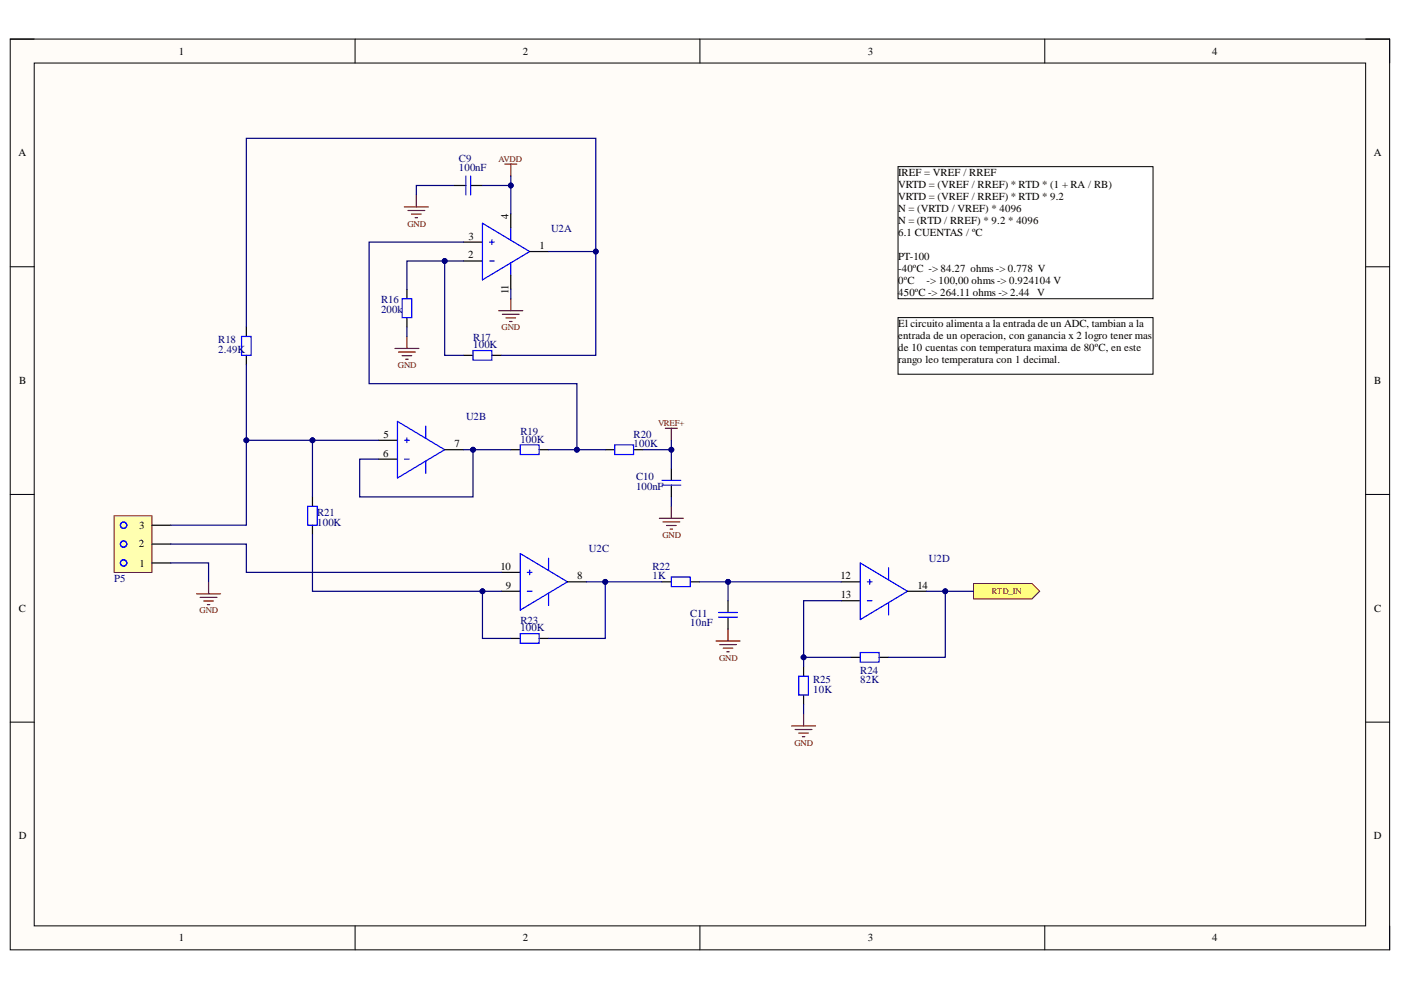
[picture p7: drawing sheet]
<svg xmlns="http://www.w3.org/2000/svg" width="297mm" height="210mm" viewBox="0 0 297 210" stroke-linecap="round" stroke-linejoin="round" font-family="sans-serif">
<path d="M2.2 8.3h292.4v193.1h-292.4z" fill-rule="evenodd" fill="#fffcf8"/>
<path d="M2.2 8.3h292.4v193.1h-292.4z" fill="none" stroke="#000" stroke-width=".21"/>
<path d="M7.3 13.4h282.2v182.9h-282.2z" fill-rule="evenodd" fill="#fffcf8"/>
<g fill="none" stroke="#000" stroke-width=".21">
<path d="M2.2 8.3h5.1M7.3 13.4h282.2v182.9h-282.2zM75.3 8.3v5.1M148.4 8.3v5.1M221.5 8.3v5.1M289.5 8.3h5.1v5.1M2.2 56.6h5.1M289.5 56.6h5.1M2.2 104.8h5.1M289.5 104.8h5.1M2.2 153.1h5.1M289.5 153.1h5.1"/>
<path d="M75.3 196.3v5.1M148.4 196.3v5.1M221.5 196.3v5.1M294.6 196.3v5.1"/>
</g>
<g fill="none" stroke="#800000" stroke-width=".25">
<path d="M107 34.8h2.6M108.3 34.8v2.5M85.7 43.9h5.1M86.5 44.6h3.6M87.3 45.4h2M88 46.2h.5M88.3 41.3v2.6M83.7 73.9h5.1M84.5 74.6h3.6M85.3 75.4h2M86 76.2h.5M86.3 71.3v2.6"/>
<path d="M105.8 65.9h5M106.5 66.6h3.6M107.3 67.4h2M108 68.2h.6M108.3 63.3v2.6M139.8 109.9h5.1M140.6 110.7h3.5M141.3 111.4h2.1M142.1 112.2h.5M142.3 107.4v2.5M41.7 125.9h5.1M42.4 126.7h3.6"/>
<path d="M43.2 127.4h2M44 128.2h.5M44.2 123.4v2.5M151.8 135.9h5.1M152.6 136.7h3.5M153.3 137.4h2.1M154.1 138.2h.5M154.4 133.4v2.5M167.8 153.9h5.1M168.6 154.7h3.6M169.4 155.4h2M170.1 156.2h.5"/>
<path d="M170.4 151.4v2.5"/>
</g>
<path d="M206.4 123.7h12.4l1.6 1.7-1.6 1.6h-12.4z" fill-rule="evenodd" fill="#ffff80"/>
<path d="M206.4 123.7h12.4l1.6 1.7-1.6 1.6h-12.4z" fill="none" stroke="#800000" stroke-width=".21"/>
<path d="M190.4 35.3h54.1v28h-54.1z" fill-rule="evenodd" fill="#fff"/>
<path d="M190.4 35.3h54.1v28h-54.1z" fill="none" stroke="#000" stroke-width=".21"/>
<path d="M190.4 67.3h54.1v12h-54.1z" fill-rule="evenodd" fill="#fff"/>
<path d="M190.4 67.3h54.1v12h-54.1z" fill="none" stroke="#000" stroke-width=".21"/>
<path d="M141.1 90.8h2.5M142.3 90.8v2.6" fill="none" stroke="#800000" stroke-width=".25"/>
<g fill="none" stroke="#000" stroke-width=".25">
<path d="M96.3 39.3h2.5M99.8 39.3h2.5M52.2 69.3v2M52.2 75.3v2M86.3 61.3v2M86.3 67.3v2M98.3 75.3h2M104.3 75.3h2M108.3 95.3h2M114.3 95.3h2M128.3 95.3h2M134.3 95.3h2"/>
<path d="M142.3 99.4v2.5M66.2 105.4v2M66.2 111.4v2M142.3 102.9v2.5M108.3 135.4h2M114.3 135.4h2M140.3 123.4h2M146.3 123.4h2M154.4 127.4v2.5M154.4 130.9v2.5M180.4 139.4h2M186.4 139.4h2"/>
<path d="M170.4 141.4v2M170.4 147.4v2"/>
</g>
<g fill="none" stroke="#00f" stroke-width=".25">
<path d="M98.8 37.3v4M99.8 37.3v4M51.2 71.3h2v4h-2zM85.3 63.3h2v4h-2zM100.3 74.3h4v2.1h-4zM110.3 94.3h4v2.1h-4zM130.3 94.3h4v2.1h-4zM65.2 107.4h2.1v4h-2.1zM140.3 102.9h4M140.3 101.9h4M110.3 134.3h4v2.1h-4zM142.3 122.3h4v2.1h-4z"/>
<path d="M152.3 130.9h4.1M152.3 129.9h4.1M182.4 138.3h4v2.1h-4zM169.4 143.4h2v4h-2z"/>
</g>
<path d="M24.2 109.4h8v12h-8z" fill-rule="evenodd" fill="#ffffb0"/>
<path d="M24.2 109.4h8v12h-8z" fill="none" stroke="#800000" stroke-width=".21"/>
<g fill="none" stroke="#00f" stroke-width=".25">
<path d="M102.3 47.3l10 6-10 6zM103.8 55.3h1M103.8 51.3h1M104.3 50.8v1M108.3 48.3v2.6M108.3 55.7v2.6M84.3 89.3l10 6-10 6.1zM85.8 97.3h1M85.8 93.4h1M86.3 92.8v1M90.3 90.3v2.6M90.3 97.8v2.6"/>
<path d="M110.3 117.4l10 6-10 6zM116.3 118.4v2.6M182.4 119.4l10 6-10 6zM111.8 125.4h1M111.8 121.4h1M112.3 120.9v1M116.3 125.8v2.6M183.9 127.4h1M183.9 123.4h1M184.4 122.9v1M188.4 120.4v2.6M188.4 127.8v2.6"/>
<circle cx="26.2" cy="111.4" r=".67"/>
<circle cx="26.2" cy="115.4" r=".67"/>
<circle cx="26.2" cy="119.4" r=".67"/>
</g>
<g fill="none" stroke="#000" stroke-width=".25">
<path d="M98.3 51.3h4M98.3 55.3h4M108.3 45.3v3M108.3 58.3v3M112.3 53.3h4M80.3 93.4h4M80.3 97.3h4M94.3 95.3h4M32.2 119.4h4M32.2 115.4h4M32.2 111.4h4M106.3 121.4h4"/>
<path d="M106.3 125.4h4M120.3 123.4h4M178.4 123.4h4M178.4 127.4h4M192.4 125.4h4"/>
</g>
<path d="M80.3 93.4h-28.1v18h-16M36.2 119.4h8v4M36.2 115.4h16v6h54.1M170.4 149.4v2" fill="none" stroke="#000080" stroke-width=".25"/>
<circle cx="52.2" cy="93.4" r=".51" fill="#000080"/>
<circle cx="52.2" cy="93.4" r=".51" fill="none" stroke="#000080" stroke-width=".21"/>
<circle cx="66.2" cy="93.4" r=".51" fill="#000080"/>
<circle cx="66.2" cy="93.4" r=".51" fill="none" stroke="#000080" stroke-width=".21"/>
<path d="M126.3 53.3v-24h-74.1v40" fill="none" stroke="#000080" stroke-width=".25"/>
<circle cx="126.3" cy="53.3" r=".51" fill="#000080"/>
<circle cx="126.3" cy="53.3" r=".51" fill="none" stroke="#000080" stroke-width=".21"/>
<path d="M66.2 113.4v12h40.1" fill="none" stroke="#000080" stroke-width=".25"/>
<circle cx="102.3" cy="125.4" r=".51" fill="#000080"/>
<circle cx="102.3" cy="125.4" r=".51" fill="none" stroke="#000080" stroke-width=".21"/>
<path d="M98.3 95.3h2v10.1h-24v-8.1h4" fill="none" stroke="#000080" stroke-width=".25"/>
<circle cx="100.3" cy="95.3" r=".51" fill="#000080"/>
<circle cx="100.3" cy="95.3" r=".51" fill="none" stroke="#000080" stroke-width=".21"/>
<path d="M98.3 51.3h-20v30h44v14" fill="none" stroke="#000080" stroke-width=".25"/>
<circle cx="122.3" cy="95.3" r=".51" fill="#000080"/>
<circle cx="122.3" cy="95.3" r=".51" fill="none" stroke="#000080" stroke-width=".21"/>
<path d="M98.3 55.3h-12v6" fill="none" stroke="#000080" stroke-width=".25"/>
<circle cx="94.3" cy="55.3" r=".51" fill="#000080"/>
<circle cx="94.3" cy="55.3" r=".51" fill="none" stroke="#000080" stroke-width=".21"/>
<path d="M96.3 39.3h-8v2M94.3 55.3v20h4" fill="none" stroke="#000080" stroke-width=".25"/>
<circle cx="94.3" cy="55.3" r=".51" fill="#000080"/>
<circle cx="94.3" cy="55.3" r=".51" fill="none" stroke="#000080" stroke-width=".21"/>
<path d="M100.3 95.3h8" fill="none" stroke="#000080" stroke-width=".25"/>
<circle cx="100.3" cy="95.3" r=".51" fill="#000080"/>
<circle cx="100.3" cy="95.3" r=".51" fill="none" stroke="#000080" stroke-width=".21"/>
<path d="M102.3 39.3h6v6" fill="none" stroke="#000080" stroke-width=".25"/>
<circle cx="108.3" cy="39.3" r=".51" fill="#000080"/>
<circle cx="108.3" cy="39.3" r=".51" fill="none" stroke="#000080" stroke-width=".21"/>
<path d="M102.3 125.4v10h6" fill="none" stroke="#000080" stroke-width=".25"/>
<circle cx="102.3" cy="125.4" r=".51" fill="#000080"/>
<circle cx="102.3" cy="125.4" r=".51" fill="none" stroke="#000080" stroke-width=".21"/>
<path d="M116.3 53.3h10v22h-20" fill="none" stroke="#000080" stroke-width=".25"/>
<circle cx="126.3" cy="53.3" r=".51" fill="#000080"/>
<circle cx="126.3" cy="53.3" r=".51" fill="none" stroke="#000080" stroke-width=".21"/>
<path d="M128.3 123.4v12h-12" fill="none" stroke="#000080" stroke-width=".25"/>
<circle cx="128.3" cy="123.4" r=".51" fill="#000080"/>
<circle cx="128.3" cy="123.4" r=".51" fill="none" stroke="#000080" stroke-width=".21"/>
<path d="M116.3 95.3h12" fill="none" stroke="#000080" stroke-width=".25"/>
<circle cx="122.3" cy="95.3" r=".51" fill="#000080"/>
<circle cx="122.3" cy="95.3" r=".51" fill="none" stroke="#000080" stroke-width=".21"/>
<path d="M124.3 123.4h16" fill="none" stroke="#000080" stroke-width=".25"/>
<circle cx="128.3" cy="123.4" r=".51" fill="#000080"/>
<circle cx="128.3" cy="123.4" r=".51" fill="none" stroke="#000080" stroke-width=".21"/>
<path d="M136.3 95.3h6v4.1" fill="none" stroke="#000080" stroke-width=".25"/>
<circle cx="142.3" cy="95.3" r=".51" fill="#000080"/>
<circle cx="142.3" cy="95.3" r=".51" fill="none" stroke="#000080" stroke-width=".21"/>
<path d="M148.3 123.4h6.1" fill="none" stroke="#000080" stroke-width=".25"/>
<circle cx="154.4" cy="123.4" r=".51" fill="#000080"/>
<circle cx="154.4" cy="123.4" r=".51" fill="none" stroke="#000080" stroke-width=".21"/>
<path d="M178.4 123.4h-24v4" fill="none" stroke="#000080" stroke-width=".25"/>
<circle cx="154.4" cy="123.4" r=".51" fill="#000080"/>
<circle cx="154.4" cy="123.4" r=".51" fill="none" stroke="#000080" stroke-width=".21"/>
<path d="M180.4 139.4h-10v2" fill="none" stroke="#000080" stroke-width=".25"/>
<circle cx="170.4" cy="139.4" r=".51" fill="#000080"/>
<circle cx="170.4" cy="139.4" r=".51" fill="none" stroke="#000080" stroke-width=".21"/>
<path d="M178.4 127.4h-8v12" fill="none" stroke="#000080" stroke-width=".25"/>
<circle cx="170.4" cy="139.4" r=".51" fill="#000080"/>
<circle cx="170.4" cy="139.4" r=".51" fill="none" stroke="#000080" stroke-width=".21"/>
<path d="M196.4 125.4h4v14h-12" fill="none" stroke="#000080" stroke-width=".25"/>
<circle cx="200.4" cy="125.4" r=".51" fill="#000080"/>
<circle cx="200.4" cy="125.4" r=".51" fill="none" stroke="#000080" stroke-width=".21"/>
<path d="M200.4 125.4h6" fill="none" stroke="#000080" stroke-width=".25"/>
<circle cx="200.4" cy="125.4" r=".51" fill="#000080"/>
<circle cx="200.4" cy="125.4" r=".51" fill="none" stroke="#000080" stroke-width=".21"/>
<path d="M52.2 77.3v16.1" fill="none" stroke="#000080" stroke-width=".25"/>
<circle cx="52.2" cy="93.4" r=".51" fill="#000080"/>
<circle cx="52.2" cy="93.4" r=".51" fill="none" stroke="#000080" stroke-width=".21"/>
<path d="M66.2 93.4v12" fill="none" stroke="#000080" stroke-width=".25"/>
<circle cx="66.2" cy="93.4" r=".51" fill="#000080"/>
<circle cx="66.2" cy="93.4" r=".51" fill="none" stroke="#000080" stroke-width=".21"/>
<path d="M108.3 37.3v2M86.3 69.3v2M108.3 61.3v2" fill="none" stroke="#000080" stroke-width=".25"/>
<circle cx="108.3" cy="39.3" r=".51" fill="#000080"/>
<circle cx="108.3" cy="39.3" r=".51" fill="none" stroke="#000080" stroke-width=".21"/>
<path d="M142.3 93.4v1.9M142.3 105.4v2" fill="none" stroke="#000080" stroke-width=".25"/>
<circle cx="142.3" cy="95.3" r=".51" fill="#000080"/>
<circle cx="142.3" cy="95.3" r=".51" fill="none" stroke="#000080" stroke-width=".21"/>
<g font-size="2.3">
<text x="37.9" y="11.6">1</text>
<text x="110.8" y="11.6">2</text>
<text x="184" y="11.6">3</text>
<text x="257" y="11.6">4</text>
<text x="3.9" y="33.1">A</text>
<text x="291.3" y="33.1">A</text>
<text x="190.4" y="37.4">IREF = VREF / RREF</text>
<text x="190.4" y="39.9">VRTD = (VREF / RREF) * RTD * (1 + RA / RB)</text>
<text x="107.8" y="46.3" transform="rotate(-90 107.8 46.3)">4</text>
<text x="190.4" y="42.4">VRTD = (VREF / RREF) * RTD * 9.2</text>
<text x="190.4" y="45">N = (VRTD / VREF) * 4096</text>
<text x="190.4" y="47.5">N = (RTD / RREF) * 9.2 * 4096</text>
<text x="99.3" y="50.8">3</text>
<text x="114.4" y="52.8">1</text>
<text x="190.4" y="50.1">6.1 CUENTAS / ºC</text>
<text x="99.2" y="54.8">2</text>
<text x="190.4" y="55.1">PT-100</text>
<text x="190.4" y="57.7">-40ºC -&gt; 84.27 ohms -&gt; 0.778 V</text>
<text x="107.8" y="62.4" transform="rotate(-90 107.8 62.4)">11</text>
<text x="190.4" y="60.2">0ºC</text>
<text x="190.4" y="62.7">450ºC -&gt; 264.11 ohms -&gt; 2.44 V</text>
<text x="196.4" y="60.2">-&gt; 100,00 ohms -&gt; 0.924104 V</text>
<text x="190.4" y="69.3">El circuito alimenta a la entrada de un ADC, tambian a la</text>
<text x="190.4" y="71.9">entrada de un operacion, con ganancia x 2 logro tener mas</text>
<text x="190.4" y="74.4">de 10 cuentas con temperatura maxima de 80ºC, en este</text>
<text x="190.4" y="76.9">rango leo temperatura con 1 decimal.</text>
<text x="4.1" y="81.4">B</text>
<text x="291.4" y="81.4">B</text>
<text x="81.3" y="92.8">5</text>
<text x="96.4" y="94.9">7</text>
<text x="81.2" y="96.8">6</text>
<text x="29.5" y="112.1">3</text>
<text x="29.4" y="116.1">2</text>
<text x="29.6" y="120.1">1</text>
<text x="106.1" y="120.8">10</text>
<text x="107.3" y="124.9">9</text>
<text x="122.3" y="122.8">8</text>
<text x="178.2" y="122.8">12</text>
<text x="194.5" y="124.9">14</text>
<text x="4" y="129.7">C</text>
<text x="178.3" y="126.8">13</text>
<text x="291.4" y="129.7">C</text>
<text x="4" y="178">D</text>
<text x="291.3" y="178">D</text>
<text x="37.9" y="199.6">1</text>
<text x="110.8" y="199.6">2</text>
<text x="184" y="199.6">3</text>
<text x="257" y="199.6">4</text>
</g>
<g font-size="2.3" fill="#000080">
<text x="97.3" y="34.3">C9</text>
<text x="97.3" y="36.3">100nF</text>
<text x="116.8" y="49.1">U2A</text>
<text x="80.8" y="64.3">R16</text>
<text x="80.8" y="66.3">200k</text>
<text x="46.3" y="72.8">R18</text>
<text x="46.3" y="74.8">2.49K</text>
<text x="100.3" y="72.3">R17</text>
<text x="100.3" y="73.8">100K</text>
<text x="98.8" y="89.1">U2B</text>
<text x="110.3" y="92.3">R19</text>
<text x="110.3" y="93.8">100K</text>
<text x="134.3" y="92.8">R20</text>
<text x="134.3" y="94.9">100K</text>
<text x="134.9" y="101.8">C10</text>
<text x="134.9" y="103.8">100nF</text>
<text x="67.3" y="109.4">R21</text>
<text x="67.3" y="111.4">100K</text>
<text x="124.9" y="117.1">U2C</text>
<text x="197" y="119.1">U2D</text>
<text x="24.2" y="123.3">P5</text>
<text x="138.3" y="120.8">R22</text>
<text x="138.3" y="122.8">1K</text>
<text x="146.4" y="130.9">C11</text>
<text x="110.3" y="132.3">R23</text>
<text x="110.3" y="133.8">100K</text>
<text x="146.4" y="132.8">10nF</text>
<text x="182.4" y="142.9">R24</text>
<text x="172.4" y="144.8">R25</text>
<text x="172.4" y="146.8">10K</text>
<text x="182.4" y="144.8">82K</text>
</g>
<g font-size="1.9" fill="#800000">
<text x="105.7" y="34.3">AVDD</text>
<text x="86.4" y="48">GND</text>
<text x="106.3" y="70">GND</text>
<text x="84.3" y="78">GND</text>
<text x="139.5" y="90.4">VREF+</text>
<text x="140.4" y="114">GND</text>
<text x="210.2" y="126">RTD_IN</text>
<text x="42.3" y="130">GND</text>
<text x="152.5" y="140.1">GND</text>
<text x="168.4" y="158.1">GND</text>
</g>
</svg>
